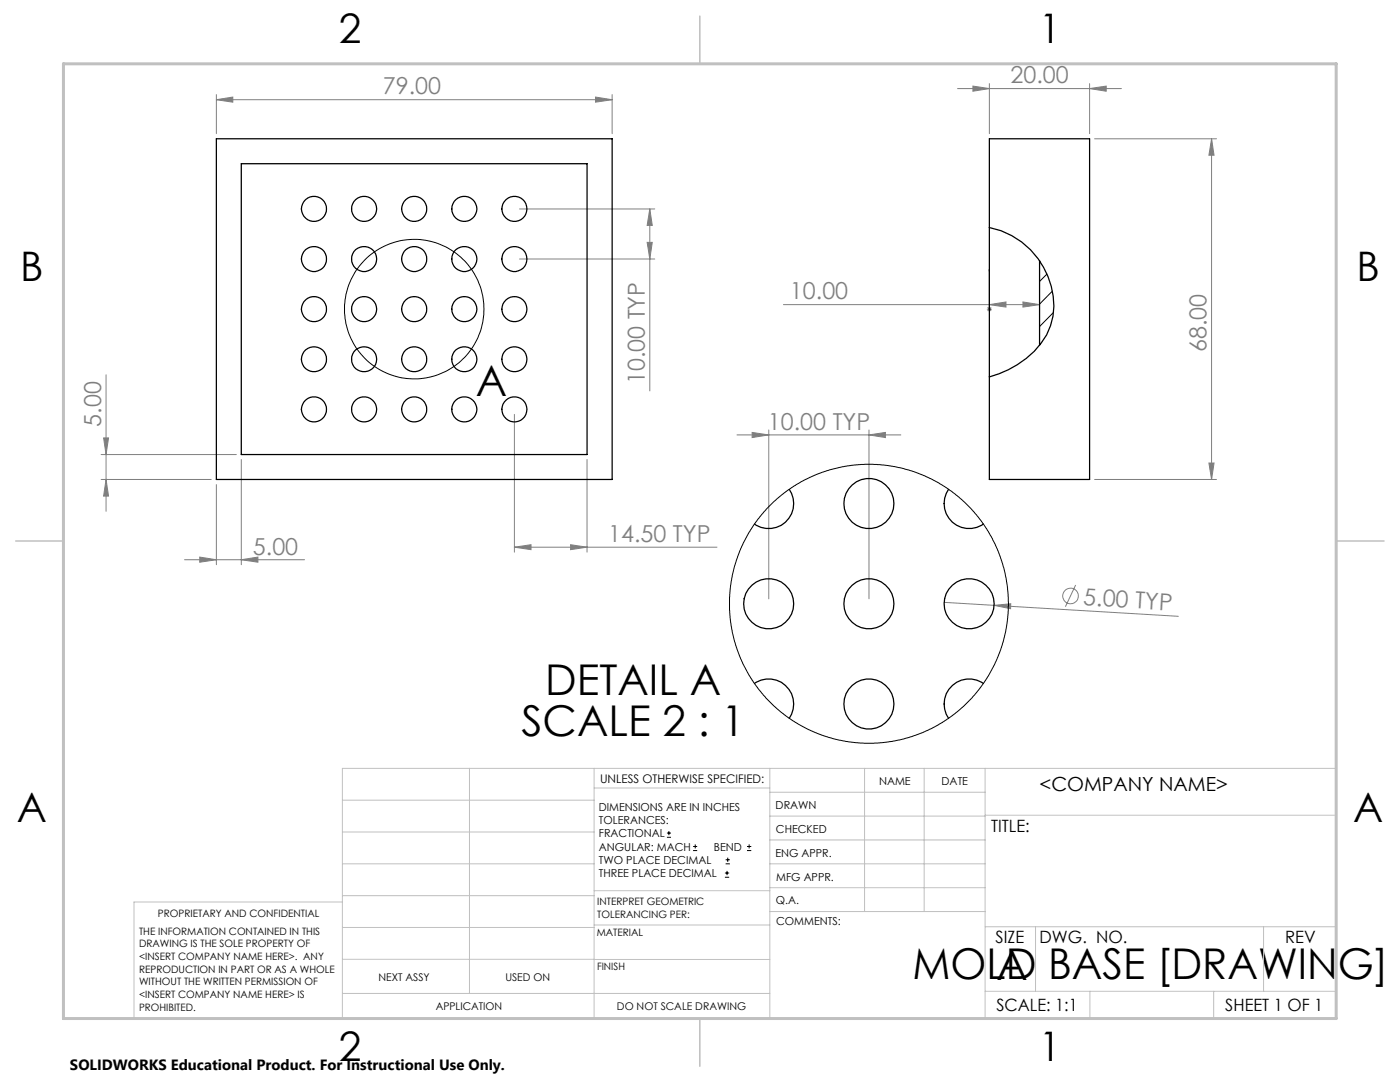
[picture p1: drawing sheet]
<svg xmlns="http://www.w3.org/2000/svg" width="279mm" height="216mm" viewBox="0 0 279 216" stroke-linecap="round" stroke-linejoin="round" font-family="sans-serif">
<g fill="none" stroke="#808080" stroke-width=".2">
<path d="M43.2 19.9l3.3-.5v1zM43.2 18.9v7.8M43.2 19.9h79M118.9 19.4l3.3 .5-3.3 .5zM122.2 18.9v7.8M191.1 17.7h32.7M194.2 17.2l3.2 .5-3.2 .5zM197.4 16.7v10M217.5 17.7l3.3-.5v1zM217.5 16.7v10M218.4 27.7h24.4M241.8 27.7v68"/>
<path d="M241.8 27.7l.5 3.3h-1zM103.7 41.7h27M103.7 51.7h27M129.2 48.4h1l-.5 3.3zM129.7 41.7v36.3M129.7 41.7l.5 3.3h-1zM21.2 74.8v27.2M156.4 60.8h51.1M197 61.7h.9M197.1 61.3l.7 .8M197.4 61.2v1M197.4 60.8l3.4-.5v1z"/>
<path d="M197.8 61.3l-.7 .8M204.2 60.3l3.3 .5-3.3 .5zM20.2 90.7h27M20.2 95.7h22M20.7 87.4h1l-.5 3.3zM21.2 95.7l.5 3.3h-1zM43.2 96.7v16M48.2 91.7v21M102.7 82.7v27.5M117.2 91.7v18.5M147.1 86.8h32.7M150.1 86.3l3.3 .5-3.3 .5z"/>
<path d="M153.4 85.8v33.7M173.4 86.8l3.3-.5v1zM173.4 85.8v33.7M218.4 95.7h24.4M241.3 92.4h1l-.5 3.3zM36.8 111.7h24M39.9 111.2l3.3 .5-3.3 .5zM48.2 111.7l3.3-.5v1zM102.7 109.2l3.3-.5v1zM102.7 109.2h40.4M113.9 108.7l3.3 .5-3.3 .5zM214.7 116.7l-2.1 4.4"/>
<path d="M188.4 120.2l46.8 2.8M198.4 120.8l3.3-.3v1z"/>
<circle cx="213.6" cy="118.9" r="1.55"/>
</g>
<g fill="none" stroke="#000" stroke-width=".2">
<path d="M133.1 167.1h.8M133.1 166.2h.8M133.5 165.8v.9M138.3 169.7h.8M138.3 168.9h.8M138.7 168.5v.8M144.7 175h.8M144.7 174.2h.8M144.8 172.4h.9M144.8 171.6h.9M145.1 173.8v.8M145.2 171.1v.9"/>
<path d="M149.1 169.7h.8M149.1 168.9h.8M149.5 168.5v.8"/>
<circle cx="82.7" cy="61.7" r="13.9"/>
</g>
<path d="M197.4 53.8v.4v-.4M197.4 53.8v7.9M197.4 61.6v.2zM197.4 61.7h.1" fill="none" stroke="#00f" stroke-width=".2"/>
<g fill="none" stroke="#c0c0c0" stroke-width=".2">
<path d="M68.3 159.7h50.3M93.7 153.3v44.9M118.6 153.3v49.9M118.6 157.2h35M153.6 153.3v49.9M153.6 158.1h43M172.5 153.3v28.6M184.4 153.3v28.6M196.6 153.3v49.9M68.3 180h-41.6v23.2h240v-49.9h-198.4v49.9M68.3 166h50.3M68.3 178.7h50.3"/>
<path d="M68.3 172.4h50.3M118.6 177.7h35M153.6 162.8h43M153.6 177.1h43M153.6 172.4h43M153.6 167.6h43M196.6 162.7h70.1M68.3 198.2h85.3M68.3 191.4l85.3 .1M68.3 185.1h50.3M118.6 184.6h35M153.6 181.9h43"/>
<path d="M196.6 184.9h70.1M196.6 197.8h70.1M206.7 184.9v12.9M217.5 197.8v5.4M242.2 197.8v5.4M252.2 184.9v12.9"/>
</g>
<path d="M139.7 3.2v9.5M3.1 107.9h9.6M266.7 107.9h9.5M139.7 203.2v9.6" fill="none" stroke="#c0c0c0" stroke-width=".3"/>
<path d="M12.7 12.7h254v190.5h-254z" fill="none" stroke="#c0c0c0" stroke-width=".6"/>
<path d="M197.4 61.6v.2zM197.4 53.8v.4z" fill="#00f"/>
<g fill="#808080">
<path d="M198.4 120.8l3.3-.3v1z"/>
<path d="M217.5 17.7l3.3-.5v1zM194.2 17.2l3.2 .5-3.2 .5zM204.2 60.3l3.3 .5-3.3 .5zM197.4 60.8l3.4-.5v1z"/>
<path d="M43.2 19.9l3.3-.5v1zM118.9 19.4l3.3 .5-3.3 .5zM39.9 111.2l3.3 .5-3.3 .5zM48.2 111.7l3.3-.5v1zM102.7 109.2l3.3-.5v1zM113.9 108.7l3.3 .5-3.3 .5z"/>
<path d="M150.1 86.3l3.3 .5-3.3 .5zM173.4 86.8l3.3-.5v1z"/>
<path d="M20.7 87.4h1l-.5 3.3zM21.2 95.7l.5 3.3h-1zM129.7 41.7l.5 3.3h-1zM129.2 48.4h1l-.5 3.3zM241.8 27.7l.5 3.3h-1zM241.3 92.4h1l-.5 3.3z"/>
</g>
<g fill="none" stroke="#000" stroke-width=".25">
<path d="M43.2 27.7h79v68h-79zM48.2 32.7h69v58h-69zM197.4 27.7h20.1v68h-20.1zM197.4 45.4a16 16 0 0 1 12.7 17.7 15.2 15.2 0 0 1-8.8 10.7l-3.9 1.4M207.5 52v16.9M157.5 97.6a5 5 0 0 1-.6 6.4 5 5 0 0 1-6.3 .6M189.3 97.6a5 5 0 0 0 .6 6.4 5 5 0 0 0 6.4 .6M150.6 136.4a5 5 0 0 1 6.3 .6 5 5 0 0 1 .6 6.3M196.3 136.4a5 5 0 0 0-6.4 .6 5 5 0 0 0-.6 6.3"/>
<circle cx="62.6" cy="51.7" r="2.5"/>
<circle cx="62.7" cy="41.7" r="2.51"/>
<circle cx="72.7" cy="51.7" r="2.49"/>
<circle cx="72.7" cy="41.7" r="2.5"/>
<circle cx="82.7" cy="51.7" r="2.5"/>
<circle cx="82.7" cy="41.7" r="2.51"/>
<circle cx="92.7" cy="51.7" r="2.49"/>
<circle cx="92.7" cy="41.7" r="2.5"/>
<circle cx="102.7" cy="51.7" r="2.5"/>
<circle cx="102.7" cy="41.7" r="2.51"/>
<circle cx="62.6" cy="71.7" r="2.5"/>
<circle cx="62.7" cy="61.7" r="2.51"/>
<circle cx="72.7" cy="71.7" r="2.49"/>
<circle cx="72.7" cy="61.7" r="2.5"/>
<circle cx="82.7" cy="71.7" r="2.5"/>
<circle cx="82.7" cy="61.7" r="2.51"/>
<circle cx="92.7" cy="71.7" r="2.49"/>
<circle cx="92.7" cy="61.7" r="2.5"/>
<circle cx="102.7" cy="71.7" r="2.5"/>
<circle cx="102.7" cy="61.7" r="2.51"/>
<circle cx="62.7" cy="81.7" r="2.51"/>
<circle cx="72.7" cy="81.7" r="2.5"/>
<circle cx="82.7" cy="81.7" r="2.51"/>
<circle cx="92.7" cy="81.7" r="2.5"/>
<circle cx="102.7" cy="81.7" r="2.51"/>
<circle cx="173.4" cy="100.5" r="5"/>
<circle cx="153.4" cy="120.5" r="5"/>
<circle cx="173.4" cy="120.5" r="5"/>
<circle cx="193.4" cy="120.5" r="5"/>
<circle cx="173.4" cy="140.5" r="5"/>
</g>
<g fill="none" stroke="#000" stroke-width=".2">
<path d="M209 54.7l-1.5 1.5M210 58.1l-2.5 2.6M210.2 62.4l-2.7 2.8"/>
<circle cx="173.4" cy="120.5" r="27.8"/>
</g>
<g font-size="8.5">
<text x="95" y="79.1">A</text>
<text x="108.8" y="138.6">DETAIL A</text>
<text x="104.1" y="146.8">SCALE 2 : 1</text>
<text x="182.1" y="195.4">MOLD BASE [DRAWING]</text>
<text x="198.9" y="195.5">A</text>
</g>
<g font-size="8.1">
<text x="67.6" y="8.5">2</text>
<text x="207.3" y="8.5">1</text>
<text x="4" y="56.2">B</text>
<text x="270.7" y="56.2">B</text>
<text x="3.3" y="164.1">A</text>
<text x="270" y="164.1">A</text>
<text x="67.6" y="211.7">2</text>
<text x="207.3" y="211.7">1</text>
</g>
<g font-size="4.7" fill="#808080">
<text x="201.7" y="16.7">20.00</text>
<text x="76.4" y="18.9">79.00</text>
<text x="157.7" y="59.7">10.00</text>
<text x="240.8" y="70.3" transform="rotate(-90 240.8 70.3)">68.00</text>
<text x="128.7" y="76.7" transform="rotate(-90 128.7 76.7)">10.00 TYP</text>
<text x="20.2" y="85.1" transform="rotate(-90 20.2 85.1)">5.00</text>
<text x="153.3" y="85.8">10.00 TYP</text>
<text x="50.5" y="110.7">5.00</text>
<text x="121.4" y="108.2">14.50 TYP</text>
<text x="216.1" y="120.8" transform="rotate(3 216.1 120.8)">5.00 TYP</text>
</g>
<text font-size="3.9" x="207.5" y="157.8">&lt;COMPANY NAME&gt;</text>
<g font-size="3.4">
<text x="197.8" y="166">TITLE:</text>
<text x="198.7" y="188.1">SIZE</text>
<text x="207.5" y="188.1">DWG. NO.</text>
<text x="256.5" y="188.2">REV</text>
<text x="198.8" y="201.7">SCALE: 1:1</text>
<text x="244.5" y="201.7">SHEET 1 OF 1</text>
</g>
<text font-size="3" x="14" y="213.5">SOLIDWORKS Educational Product. For Instructional Use Only.</text>
<text font-size="2.4" x="119.8" y="156.2">UNLESS OTHERWISE SPECIFIED:</text>
<g font-size="2.2">
<text x="119.5" y="161.8">DIMENSIONS ARE IN INCHES</text>
<text x="154.8" y="161.4">DRAWN</text>
<text x="175.4" y="156.6">NAME</text>
<text x="187.9" y="156.7">DATE</text>
<text x="119.5" y="164.4">TOLERANCES:</text>
<text x="119.5" y="167.1">FRACTIONAL</text>
<text x="154.9" y="166.3">CHECKED</text>
<text x="119.5" y="169.7">ANGULAR: MACH</text>
<text x="119.5" y="172.4">TWO PLACE DECIMAL</text>
<text x="142.5" y="169.7">BEND</text>
<text x="154.8" y="170.9">ENG APPR.</text>
<text x="119.5" y="175">THREE PLACE DECIMAL</text>
<text x="154.9" y="175.7">MFG APPR.</text>
<text x="154.9" y="180.4">Q.A.</text>
<text x="154.9" y="184.6">COMMENTS:</text>
</g>
<g font-size="2.1">
<text x="75.5" y="195.7">NEXT ASSY</text>
<text x="100.9" y="195.7">USED ON</text>
<text x="86.9" y="201.5">APPLICATION</text>
<text x="123.1" y="201.6">DO NOT SCALE DRAWING</text>
</g>
<g font-size="2">
<text x="31.5" y="182.9">PROPRIETARY AND CONFIDENTIAL</text>
<text x="119.2" y="180.6">INTERPRET GEOMETRIC</text>
<text x="119.2" y="183.1">TOLERANCING PER:</text>
<text x="27.8" y="186.5">THE INFORMATION CONTAINED IN THIS</text>
<text x="27.8" y="189">DRAWING IS THE SOLE PROPERTY OF</text>
<text x="27.8" y="191.6">&lt;INSERT COMPANY NAME HERE&gt;. ANY</text>
<text x="119.1" y="186.7">MATERIAL</text>
<text x="27.8" y="194.1">REPRODUCTION IN PART OR AS A WHOLE</text>
<text x="27.8" y="196.6">WITHOUT THE WRITTEN PERMISSION OF</text>
<text x="119.1" y="193.5">FINISH</text>
<text x="27.8" y="199.1">&lt;INSERT COMPANY NAME HERE&gt; IS</text>
<text x="27.8" y="201.7">PROHIBITED.</text>
</g>
</svg>
